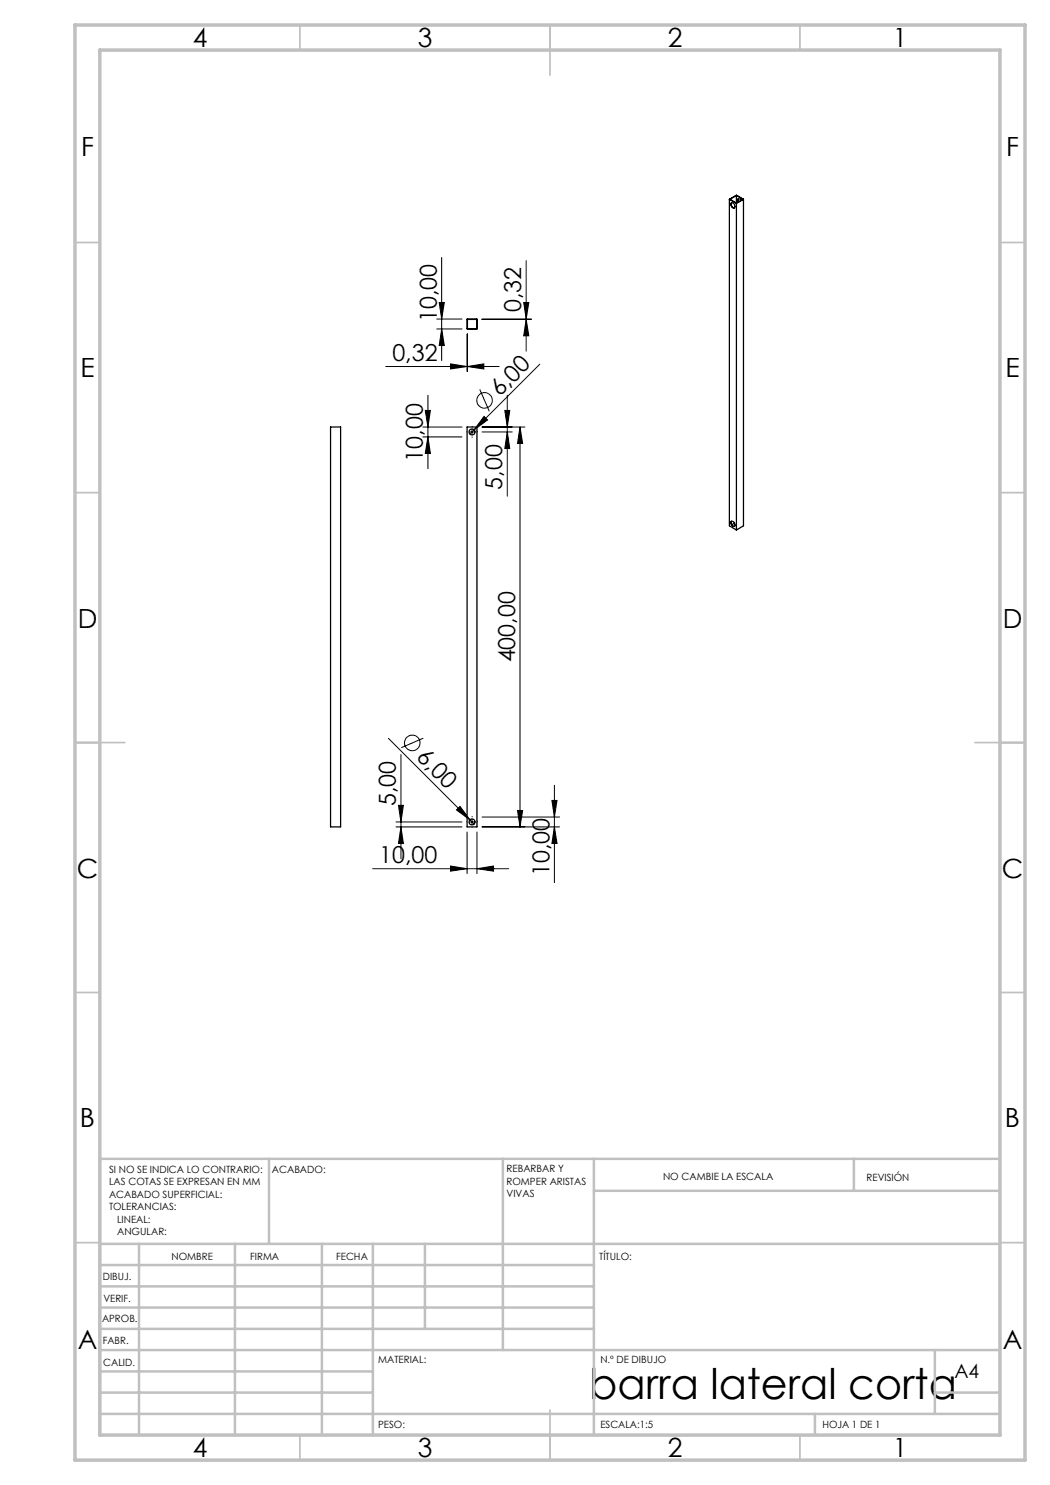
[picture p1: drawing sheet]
<svg xmlns="http://www.w3.org/2000/svg" width="210mm" height="297mm" viewBox="0 0 210 297" stroke-linecap="round" stroke-linejoin="round" font-family="sans-serif">
<g fill="none" stroke="#000" stroke-width=".2">
<path d="M88.3 51.5v20.6M105.2 52.1v18.1M77.2 73.3h22.6M85.6 79.1v14.6M87.3 63.8h5.1M87.3 65.8h5.1M87.8 60.5h1.1l-.6 3.3zM88.3 65.8l.6 3.3h-1.1zM90.1 72.8l3.3 .5-3.3 .5zM93.4 66.8v7.5M93.5 73.3l3.3-.5v1zM93.5 66.7v7.6"/>
<path d="M96 77.9l1.9 4.4M96.3 63.9h10M96.4 63.8h9.9M101.5 79.1v20.1M104.7 60.5h1.1l-.6 3.3zM105.2 63.9l.6 3.3h-1.1zM107.9 72.8l-13.9 14M84.6 85.4h7.8M84.6 87.4h7.8M85.1 82.1h1l-.5 3.3zM85.6 87.4l.5 3.3h-1zM93.9 86.4h1"/>
<path d="M94.4 85.9v1M96.4 86.4h6M96.4 85.4h8.6M96.8 83.3l.7 .7-2.7 2zM101 82.1h1l-.5 3.3zM101.5 86.4l.5 3.3h-1zM104 85.4l.5 3.3h-1zM104 85.4v80M77.7 147.7l17.1 17.1M80.2 150.9v20.8M84.7 147.6l-4.4 1.9M110.9 157.1v19.4"/>
<path d="M74.5 173.7h27.2M79.2 164.4h13.2M79.2 165.4h13.2M79.7 161.1h1l-.5 3.3zM80.2 165.4l.5 3.3h-1zM90.1 173.2l3.3 .5-3.3 .5zM91.3 162l.7-.7 2 2.7zM93.4 166.4v8.3M93.9 164.4h1M94.4 163.9v1M95.4 173.7l3.3-.5v1zM95.4 166.4v8.3"/>
<path d="M96.4 165.4h15.5M96.4 163.4h15.5M103.5 162.1h1l-.5 3.3zM110.4 160.1h1l-.5 3.3zM110.9 165.4l.5 3.3h-1z"/>
<circle cx="96.9" cy="80.1" r="1.55"/>
<circle cx="82.5" cy="148.6" r="1.56"/>
</g>
<path d="M93.4 86.4h-.1M94.4 85.4v-.1M94.4 87.4v.1M95.4 86.4h.1M93.4 164.4h-.1M94.4 163.4v-.1M94.4 165.4v.1M95.4 164.4h.1" fill="none" stroke="#000" stroke-width=".2" stroke-dasharray="15.2 1.3 1.3 1.3"/>
<g fill="none" stroke="#c0c0c0" stroke-width=".35">
<path d="M60 5v5M110 5v10M160 5v5M15 48.5h5M200 48.5h5M15 98.5h5M200 98.5h5M15 148.5h10M195 148.5h10M15 198.5h5M200 198.5h5M15 248.5h5"/>
<path d="M200 248.5h5M60 287v5M110 282v10M160 287v5"/>
</g>
<g fill="none" stroke="#c0c0c0" stroke-width=".5">
<path d="M53.8 231.8v17M100.6 231.8v38.2M118.8 231.8v55.2M118.8 238.2h81.2M170.8 231.8v6.4M200 231.8h-180v55.2M20 248.8h180M20 257.3h98.8M20 253h98.8M27.8 248.8v38.2M47 248.8v38.2M64.4 248.8v38.2"/>
<path d="M74.6 248.8v38.2M85 248.8v17M20 265.8h98.8M20 261.5h98.8M20 278.5h54.6M20 274.3h54.6M20 270h180M187 278.5h13M187 270v12.8M20 282.8h180M163 282.8v4.2"/>
</g>
<path d="M15 5h190v287h-190zM20 10h180v277h-180z" fill="none" stroke="#c0c0c0" stroke-width=".7"/>
<g fill="#000">
<path d="M96.8 83.3l.7 .7-2.7 2zM91.3 162l.7-.7 2 2.7z"/>
<path d="M79.7 161.1h1l-.5 3.3zM80.2 165.4l.5 3.3h-1zM87.8 60.5h1.1l-.6 3.3zM88.3 65.8l.6 3.3h-1.1z"/>
<path d="M90.1 173.2l3.3 .5-3.3 .5zM95.4 173.7l3.3-.5v1zM90.1 72.8l3.3 .5-3.3 .5zM93.5 73.3l3.3-.5v1z"/>
<path d="M103.5 162.1h1l-.5 3.3zM104 85.4l.5 3.3h-1zM110.9 165.4l.5 3.3h-1zM110.4 160.1h1l-.5 3.3zM85.6 87.4l.5 3.3h-1zM85.1 82.1h1l-.5 3.3zM101.5 86.4l.5 3.3h-1zM101 82.1h1l-.5 3.3zM105.2 63.9l.6 3.3h-1.1zM104.7 60.5h1.1l-.6 3.3z"/>
</g>
<g fill="none" stroke="#000" stroke-width=".25">
<path d="M145.9 39.9l1.4 .8M145.9 39.9l1.4-.9 1.4 .9M145.9 39.9v65.3l1.4 .8M147.3 39.1v1.5M147.3 39.1l1.3 .8-1.3 .7M147.3 39.1l-1.3 .8 1.3 .7M147.7 39.8l-.1 .6-.1-.2a.35 .35 0 0 1 .3-.5 .35 .35 0 0 1 .4 .3v.1M148.7 39.9l-1.4 .8M148.7 39.9v65.3l-1.4 .8M146.2 40.6a.63 .63 0 0 1 .7 .3 .63 .63 0 0 1-.1 .7 .75 .75 0 0 1-.6-1zM146.3 40.5a.77 .77 0 0 0 .6 1.1M147.3 40.7v65.3"/>
<path d="M93.4 63.8h2v2h-2zM93.5 63.9h1.9v1.9h-1.9zM66.1 85.4h2v80h-2zM93.4 85.4h2v80h-2zM146.2 104.3a.64 .64 0 0 1 .7 .3 .64 .64 0 0 1-.1 .7 .75 .75 0 0 1-.6-1zM146.3 104.2a.71 .71 0 0 0 .6 1.1M146.9 104.6l-.6 .3"/>
<circle cx="94.4" cy="86.4" r=".6"/>
<circle cx="94.4" cy="164.4" r=".6"/>
</g>
<text font-size="8.5" x="117.9" y="279.7">barra lateral corta</text>
<g font-size="5.3">
<text x="38.5" y="9.5">4</text>
<text x="83.5" y="9.5">3</text>
<text x="133.6" y="9.5">2</text>
<text x="178.6" y="9.5">1</text>
<text x="16.2" y="31.3">F</text>
<text x="201.2" y="31.3">F</text>
<text x="16.1" y="75.5">E</text>
<text x="201.1" y="75.5">E</text>
<text x="15.5" y="125.5">D</text>
<text x="200.5" y="125.5">D</text>
<text x="15.4" y="175.5">C</text>
<text x="200.4" y="175.5">C</text>
<text x="16" y="225.5">B</text>
<text x="201" y="225.5">B</text>
<text x="15.5" y="269.8">A</text>
<text x="200.5" y="269.8">A</text>
<text x="38.5" y="291.5">4</text>
<text x="83.5" y="291.5">3</text>
<text x="133.6" y="291.5">2</text>
<text x="178.6" y="291.5">1</text>
</g>
<g font-size="4.7">
<text x="87.4" y="64.4" transform="rotate(-90 87.4 64.4)">10,00</text>
<text x="104.2" y="62.5" transform="rotate(-90 104.2 62.5)">0,32</text>
<text x="78.5" y="72.3">0,32</text>
<text x="100" y="79.5" transform="rotate(-45 100 79.5)">6,00</text>
<text x="84.6" y="92.3" transform="rotate(-90 84.6 92.3)">10,00</text>
<text x="100.5" y="97.9" transform="rotate(-90 100.5 97.9)">5,00</text>
<text x="103" y="132.5" transform="rotate(-90 103 132.5)">400,00</text>
<text x="83.1" y="151.6" transform="rotate(45 83.1 151.6)">6,00</text>
<text x="79.2" y="161.2" transform="rotate(-90 79.2 161.2)">5,00</text>
<text x="75.8" y="172.7">10,00</text>
<text x="109.9" y="175.2" transform="rotate(-90 109.9 175.2)">10,00</text>
</g>
<text font-size="3.9" x="190.9" y="275.5">A4</text>
<g font-size="2">
<text x="21.8" y="234.6">SI NO SE INDICA LO CONTRARIO:</text>
<text x="21.8" y="237.1">LAS COTAS SE EXPRESAN EN MM</text>
<text x="21.8" y="239.6">ACABADO SUPERFICIAL:</text>
<text x="54.4" y="234.6">ACABADO:</text>
<text x="101.3" y="234.5">REBARBAR Y</text>
<text x="101.3" y="237">ROMPER ARISTAS</text>
<text x="101.3" y="239.5">VIVAS</text>
<text x="132.6" y="236">NO CAMBIE LA ESCALA</text>
<text x="173.3" y="236.2">REVISIÓN</text>
<text x="21.8" y="242.1">TOLERANCIAS:</text>
<text x="23.4" y="244.6">LINEAL:</text>
<text x="23.4" y="247.1">ANGULAR:</text>
<text x="34.3" y="252">NOMBRE</text>
<text x="50" y="251.9">FIRMA</text>
<text x="67.2" y="251.9">FECHA</text>
<text x="119.9" y="251.9">TÍTULO:</text>
<text x="20.6" y="256.1">DIBUJ.</text>
<text x="20.7" y="260.3">VERIF.</text>
<text x="20.4" y="264.4">APROB.</text>
<text x="20.5" y="268.8">FABR.</text>
<text x="20.7" y="273.1">CALID.</text>
<text x="75.6" y="272.5">MATERIAL:</text>
<text x="120.1" y="272.5">N.º DE DIBUJO</text>
<text x="75.6" y="285.5">PESO:</text>
<text x="120.1" y="285.6">ESCALA:1:5</text>
<text x="164.5" y="285.6">HOJA 1 DE 1</text>
</g>
</svg>
